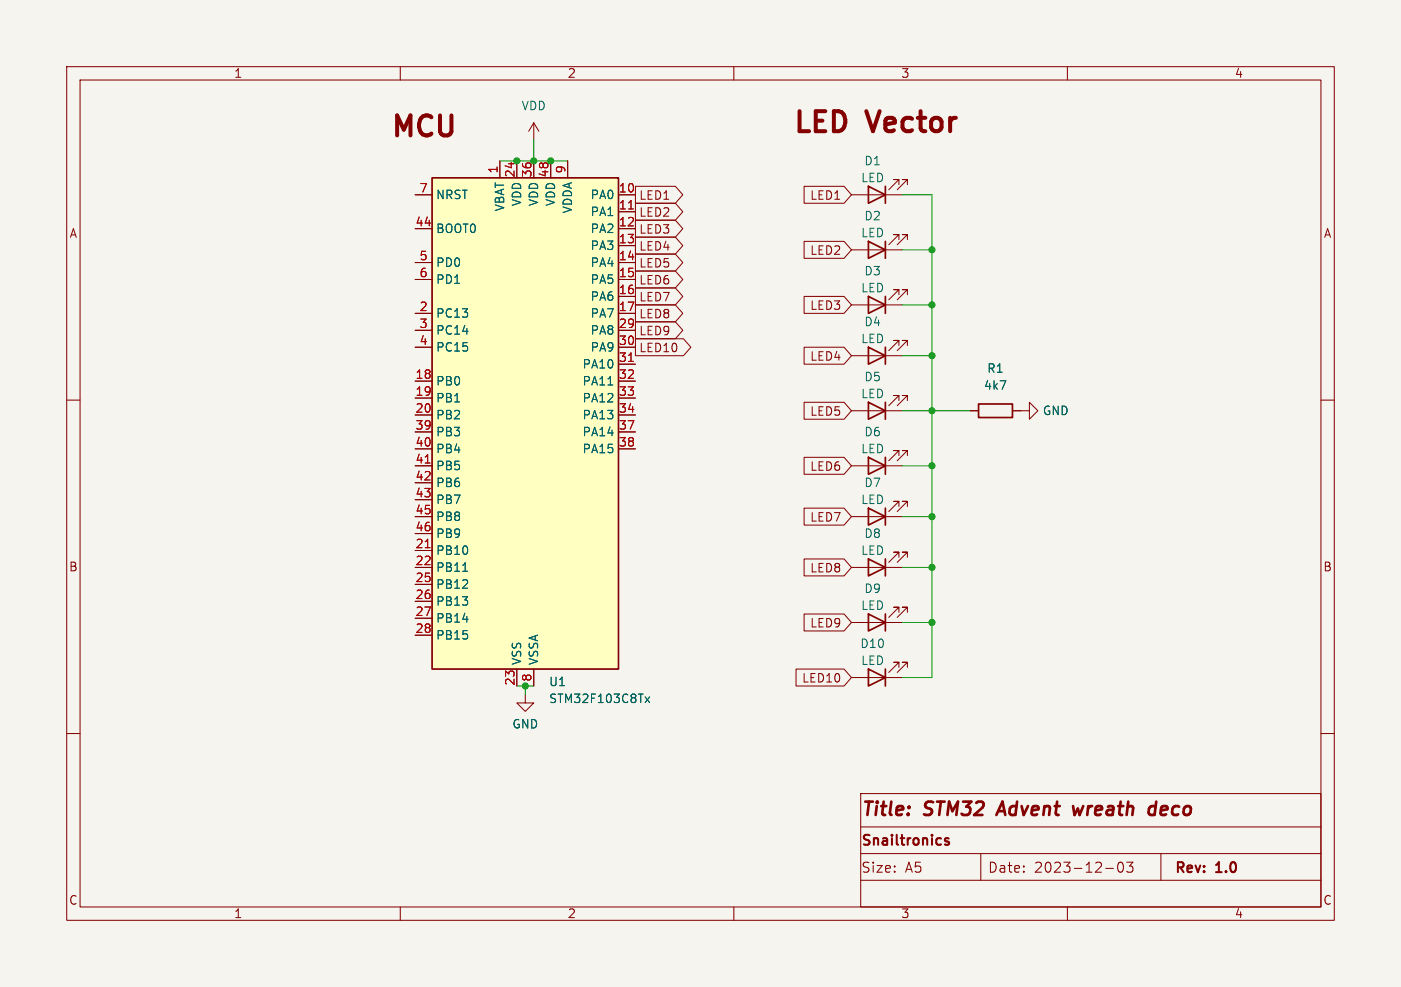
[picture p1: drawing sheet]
<svg xmlns="http://www.w3.org/2000/svg" width="210mm" height="148mm" viewBox="0 0 210 148" stroke-linecap="round" stroke-linejoin="round" font-family="sans-serif">
<path d="M0 0h210v148h-210z" fill="#f5f4ef" stroke="#f5f4ef" stroke-width=".15"/>
<g fill="none" stroke="#840000" stroke-width=".15">
<path d="M10 10h190v128h-190zM12 12h186v124h-186zM60 10v2M80 18.4l-.8 1.3M80 18.4v2.6M80 18.4l.8 1.3M110 10v2M160 10v2M62.2 29.2h2.6M62.2 34.3h2.6M62.2 39.4h2.6M74.9 24.1v2.6"/>
<path d="M77.5 24.1v2.6M80 24.1v2.6M82.5 24.1v2.6M85.1 24.1v2.6M92.7 29.2h2.5M92.7 31.8h2.5M92.7 34.3h2.5M92.7 36.8h2.5M92.7 39.4h2.5M95.2 30.5h6l1.2 1.3-1.2 1.2h-6zM95.2 38.1h6l1.2 1.3-1.2 1.2h-6zM95.2 33h6l1.2 1.3-1.2 1.3h-6z"/>
<path d="M95.2 27.9h6l1.2 1.3-1.2 1.3h-6zM95.2 35.6h6l1.2 1.2-1.2 1.3h-6zM120.5 36.2h6l1.1 1.3-1.1 1.2h-6zM120.5 27.9h6l1.1 1.3-1.1 1.3h-6zM127.6 29.2h7.7M127.6 37.5h7.7M134.7 27.7v-.8h-.7h.7l-1.5 1.5M134.7 35.9v-.7h-.7h.7l-1.5 1.5M136 27.7v-.8h-.7h.7l-1.5 1.5M136 35.9v-.7h-.7h.7l-1.5 1.5M10 60h2M62.2 41.9h2.6"/>
<path d="M62.2 47h2.6M62.2 57.2h2.6M62.2 59.7h2.6M62.2 49.5h2.6M62.2 52.1h2.6M92.7 41.9h2.5M92.7 44.5h2.5M92.7 47h2.5M92.7 57.2h2.5M92.7 59.7h2.5M92.7 49.5h2.5M92.7 52.1h2.5"/>
<path d="M92.7 54.6h2.5M95.2 50.8h7.3l1.1 1.3-1.1 1.2h-7.3zM95.2 43.2h6l1.2 1.3-1.2 1.2h-6zM95.2 40.6h6l1.2 1.3-1.2 1.3h-6zM95.2 45.7h6l1.2 1.3-1.2 1.3h-6zM95.2 48.3h6l1.2 1.2-1.2 1.3h-6zM120.5 52.1h6l1.1 1.2-1.1 1.3h-6zM120.5 44.4h6l1.1 1.3-1.1 1.3h-6zM127.6 53.3h7.7M127.6 45.7h7.7M134.7 51.8v-.7h-.7h.7l-1.5 1.5M134.7 44.2v-.8h-.7h.7l-1.5 1.6"/>
<path d="M136 51.8v-.7h-.7h.7l-1.5 1.5M136 44.2v-.8h-.7h.7l-1.5 1.6M198 60h2M62.2 77.5h2.6M62.2 69.9h2.6M62.2 62.2h2.6M62.2 64.8h2.6M62.2 67.3h2.6M62.2 72.4h2.6M62.2 74.9h2.6M92.7 62.2h2.5M92.7 64.8h2.5"/>
<path d="M92.7 67.3h2.5M120.5 68.6h6l1.1 1.3-1.1 1.2h-6zM120.5 76.2h6l1.1 1.3-1.1 1.2h-6zM120.5 60.3h6l1.1 1.3-1.1 1.3h-6zM127.6 77.5h7.7M127.6 61.6h7.7M127.6 69.9h7.7M134.7 75.9v-.7h-.7h.7l-1.5 1.5M134.7 60.1v-.8h-.7h.7l-1.5 1.5M134.7 68.3v-.7h-.7h.7l-1.5 1.5M136 75.9v-.7h-.7h.7l-1.5 1.5M136 60.1v-.8h-.7h.7l-1.5 1.5"/>
<path d="M136 68.3v-.7h-.7h.7l-1.5 1.5M145.4 61.6h1.3M151.8 61.6h2.5v-1.3l1.3 1.3-1.3 1.3v-1.3M62.2 85.1h2.6M62.2 82.6h2.6M62.2 87.6h2.6M62.2 90.2h2.6M62.2 92.7h2.6M62.2 95.3h2.6M62.2 80h2.6M120.5 83.8h6l1.1 1.3-1.1 1.3h-6zM120.5 92.1h6l1.1 1.2-1.1 1.3h-6z"/>
<path d="M127.6 85.1h7.7M127.6 93.3h7.7M134.7 83.6v-.8h-.7h.7l-1.5 1.5M134.7 91.8v-.7h-.7h.7l-1.5 1.5M136 83.6v-.8h-.7h.7l-1.5 1.5M136 91.8v-.7h-.7h.7l-1.5 1.5M10 110h2M77.5 100.3v2.6M78.7 104.1v1.3h1.3l-1.3 1.3-1.2-1.3h1.2M80 100.3v2.6M119.3 100.3h7.2l1.1 1.3-1.1 1.3h-7.2zM127.6 101.6h7.7"/>
<path d="M129 119h69v17h-69zM134.7 100.1v-.8h-.7h.7l-1.5 1.5M136 100.1v-.8h-.7h.7l-1.5 1.5M198 110h2M60 136v2M110 136v2M129 124h69M129 128h69M129 132h69M147 128v4M160 136v2M165.8 130.2h1.1"/>
<path d="M167.8 129.4l.2-.1a.94 .94 0 0 1 0 1.5h-.1a1 1 0 0 1-.1-1.4zM168.9 129.3h.9l-.5 .6a.41 .41 0 0 1 .5 .2v.4l-.1 .2-.6 .1-.2-.2M174 128v4"/>
</g>
<path d="M150.3 120.2l-.9 2M162.4 120.9l-.6 1.3-.2-.9-.5 .9M172.5 121l.2-.1 .5 .1M173.1 122.1l-.6 .1M173.3 120.2l-.2 2" fill="none" stroke="#840000" stroke-width=".4"/>
<path d="M142.2 125.8l-.4-.1-.2 .2 .1 .2 .5 .2v.3h-.6" fill="none" stroke="#840000" stroke-width=".3"/>
<g fill="none" stroke="#840000" stroke-width=".25">
<path d="M64.8 26.7h27.9v73.6h-27.9zM130.2 27.9l2.5 1.3-2.5 1.3zM130.2 36.2l2.5 1.3-2.5 1.2zM132.7 27.9v2.6M132.7 36.2v2.5M130.2 52.1l2.5 1.2-2.5 1.3zM130.2 44.5l2.5 1.2-2.5 1.3zM132.7 44.5v2.5M132.7 52.1v2.5M130.2 76.2l2.5 1.3-2.5 1.2zM130.2 60.3l2.5 1.3-2.5 1.3zM130.2 68.6l2.5 1.3-2.5 1.2z"/>
<path d="M132.7 60.3v2.6M132.7 68.6v2.5M132.7 76.2v2.5M146.7 60.6h5.1v2h-5.1zM130.2 83.8l2.5 1.3-2.5 1.3zM130.2 92.1l2.5 1.2-2.5 1.3zM132.7 83.8v2.6M132.7 92.1v2.5M130.2 100.3l2.5 1.3-2.5 1.3zM132.7 100.3v2.6"/>
</g>
<path d="M64.8 26.7h27.9v73.6h-27.9z" fill="#ffffc2" stroke="#ffffc2" stroke-width=".15"/>
<path d="M94.2 31.3h.7M94.2 54.2h.7M63.7 69.4h.8M63.7 82.1h.8" fill="none" stroke="#a90000" stroke-width=".15"/>
<path d="M91.1 57.7h.8M69.4 85.7h.7M96.7 104.5l.7 .9M97.4 104.5l-.7 .9" fill="none" stroke="#006464" stroke-width=".15"/>
<g fill="none" stroke="#009600" stroke-width=".15">
<path d="M74.9 24.1h10.2M80 21v3.1M135.3 29.2h4.4v72.4h-4.4M135.3 37.5h4.4M135.3 45.7h4.4M135.3 53.3h4.4M135.3 77.5h4.4M135.3 61.6h10.1M135.3 69.9h4.4M135.3 93.3h4.4M135.3 85.1h4.4M77.5 102.9h2.5"/>
<path d="M78.7 102.9v1.2"/>
</g>
<g fill="#009600" stroke="#009600" stroke-width=".15">
<circle cx="139.7" cy="45.7" r=".46"/>
<circle cx="139.7" cy="37.5" r=".46"/>
<circle cx="139.7" cy="53.3" r=".46"/>
<circle cx="139.7" cy="85.1" r=".46"/>
<circle cx="139.7" cy="61.6" r=".46"/>
<circle cx="139.7" cy="69.9" r=".46"/>
<circle cx="139.7" cy="93.3" r=".46"/>
<circle cx="139.7" cy="77.5" r=".46"/>
<circle cx="82.5" cy="24.1" r=".46"/>
<circle cx="80" cy="24.1" r=".46"/>
<circle cx="77.5" cy="24.1" r=".46"/>
<circle cx="78.7" cy="102.9" r=".46"/>
</g>
<g font-size="4.2" fill="#840000">
<text x="58.4" y="20.7">MCU</text>
<text x="118.7" y="20.1">LED</text>
<text x="130.4" y="20.1">Vector</text>
</g>
<g font-size="2.8" fill="#840000">
<text x="129" y="122.9">Title:</text>
<text x="138.7" y="122.9">STM32</text>
<text x="150.5" y="122.9">Advent</text>
<text x="162.6" y="122.9">wreath</text>
<text x="174.7" y="122.9">deco</text>
</g>
<g font-size="2.1" fill="#840000">
<text x="129" y="131.1">Size:</text>
<text x="129" y="127.2">Snailtronics</text>
<text x="135.7" y="131.1">A5</text>
<text x="148" y="131.1">Date:</text>
<text x="155" y="131.1">2023-12-03</text>
<text x="176" y="131.3">Rev:</text>
<text x="182.4" y="131.3">1.0</text>
</g>
<g font-size="1.8" fill="#840000">
<text x="35" y="11.9">1</text>
<text x="85" y="11.9">2</text>
<text x="135" y="11.9">3</text>
<text x="185" y="11.9">4</text>
<text x="10.3" y="35.9">A</text>
<text x="95.7" y="32.7">LED2</text>
<text x="95.7" y="35.2">LED3</text>
<text x="95.7" y="30.2">LED1</text>
<text x="121.3" y="30.2">LED1</text>
<text x="198.4" y="35.9">A</text>
<text x="95.7" y="40.3">LED5</text>
<text x="95.7" y="37.8">LED4</text>
<text x="121.3" y="38.4">LED2</text>
<text x="95.7" y="45.4">LED7</text>
<text x="95.7" y="42.9">LED6</text>
<text x="95.7" y="47.9">LED8</text>
<text x="121.3" y="46.7">LED3</text>
<text x="95.7" y="53">LED10</text>
<text x="95.7" y="50.5">LED9</text>
<text x="121.3" y="54.3">LED4</text>
<text x="121.3" y="62.5">LED5</text>
<text x="121.3" y="70.8">LED6</text>
<text x="121.3" y="78.4">LED7</text>
<text x="10.3" y="85.9">B</text>
<text x="121.3" y="86">LED8</text>
<text x="198.3" y="85.9">B</text>
<text x="121.3" y="94.3">LED9</text>
<text x="120.1" y="102.6">LED10</text>
<text x="10.3" y="135.9">C</text>
<text x="35" y="137.9">1</text>
<text x="85" y="137.9">2</text>
<text x="135" y="137.9">3</text>
<text x="185" y="137.9">4</text>
<text x="198.3" y="135.9">C</text>
</g>
<g font-size="1.8" fill="#006464">
<text x="78.1" y="16.7">VDD</text>
<text x="129" y="27.5">LED</text>
<text x="129.5" y="25">D1</text>
<text x="65.3" y="35.2">BOOT0</text>
<text x="65.3" y="30.1">NRST</text>
<text x="75.8" y="31.8" transform="rotate(-90 75.8 31.8)">VBAT</text>
<text x="78.3" y="31" transform="rotate(-90 78.3 31)">VDD</text>
<text x="80.9" y="31" transform="rotate(-90 80.9 31)">VDD</text>
<text x="83.4" y="31" transform="rotate(-90 83.4 31)">VDD</text>
<text x="86" y="32.1" transform="rotate(-90 86 32.1)">VDDA</text>
<text x="88.4" y="30.1">PA0</text>
<text x="88.4" y="32.6">PA1</text>
<text x="88.4" y="35.2">PA2</text>
<text x="129" y="35.8">LED</text>
<text x="129.5" y="33.2">D2</text>
<text x="65.3" y="40.2">PD0</text>
<text x="88.4" y="37.7">PA3</text>
<text x="88.4" y="40.2">PA4</text>
<text x="129.5" y="41.5">D3</text>
<text x="65.3" y="47.9">PC13</text>
<text x="65.3" y="42.8">PD1</text>
<text x="88.4" y="42.8">PA5</text>
<text x="88.4" y="45.3">PA6</text>
<text x="88.4" y="47.9">PA7</text>
<text x="129" y="44">LED</text>
<text x="65.3" y="50.4">PC14</text>
<text x="65.3" y="52.9">PC15</text>
<text x="88.4" y="50.4">PA8</text>
<text x="88.4" y="52.9">PA9</text>
<text x="129" y="51.7">LED</text>
<text x="129.5" y="49.1">D4</text>
<text x="65.3" y="58">PB0</text>
<text x="87.2" y="55.5">PA10</text>
<text x="87.2" y="58">PA11</text>
<text x="129" y="59.9">LED</text>
<text x="129.5" y="57.4">D5</text>
<text x="147.4" y="58.6">4k7</text>
<text x="147.9" y="56.1">R1</text>
<text x="65.3" y="60.6">PB1</text>
<text x="65.3" y="63.1">PB2</text>
<text x="65.3" y="65.6">PB3</text>
<text x="87.2" y="60.6">PA12</text>
<text x="87.2" y="63.1">PA13</text>
<text x="87.2" y="65.6">PA14</text>
<text x="129.5" y="65.6">D6</text>
<text x="156.2" y="62.5">GND</text>
<text x="65.3" y="68.2">PB4</text>
<text x="65.3" y="70.7">PB5</text>
<text x="87.2" y="68.2">PA15</text>
<text x="129" y="68.2">LED</text>
<text x="65.3" y="73.3">PB6</text>
<text x="65.3" y="75.8">PB7</text>
<text x="129" y="75.8">LED</text>
<text x="129.5" y="73.3">D7</text>
<text x="65.3" y="83.4">PB10</text>
<text x="65.3" y="78.3">PB8</text>
<text x="65.3" y="80.9">PB9</text>
<text x="129" y="83.4">LED</text>
<text x="129.5" y="80.9">D8</text>
<text x="65.3" y="86">PB11</text>
<text x="65.3" y="88.5">PB12</text>
<text x="129.5" y="89.1">D9</text>
<text x="65.3" y="91">PB13</text>
<text x="65.3" y="93.6">PB14</text>
<text x="129" y="91.7">LED</text>
<text x="65.3" y="96.1">PB15</text>
<text x="78.3" y="99.8" transform="rotate(-90 78.3 99.8)">VSS</text>
<text x="80.9" y="99.8" transform="rotate(-90 80.9 99.8)">VSSA</text>
<text x="128.9" y="97.4">D10</text>
<text x="129" y="99.9">LED</text>
<text x="82.2" y="103.1">U1</text>
<text x="82.2" y="105.6">STM32F103C8Tx</text>
<text x="76.7" y="109.4">GND</text>
</g>
<g font-size="1.8" fill="#a90000">
<text x="62.8" y="29">7</text>
<text x="74.7" y="26.1" transform="rotate(-90 74.7 26.1)">1</text>
<text x="77.2" y="26.7" transform="rotate(-90 77.2 26.7)">24</text>
<text x="79.8" y="26.7" transform="rotate(-90 79.8 26.7)">36</text>
<text x="82.3" y="26.7" transform="rotate(-90 82.3 26.7)">48</text>
<text x="84.8" y="26.1" transform="rotate(-90 84.8 26.1)">9</text>
<text x="92.7" y="29">10</text>
<text x="62.2" y="34">44</text>
<text x="92.7" y="31.5">11</text>
<text x="92.7" y="34">12</text>
<text x="62.8" y="39.1">5</text>
<text x="62.8" y="41.7">6</text>
<text x="92.7" y="36.6">13</text>
<text x="92.7" y="39.1">14</text>
<text x="92.7" y="41.7">15</text>
<text x="62.8" y="46.7">2</text>
<text x="92.7" y="44.2">16</text>
<text x="92.7" y="46.7">17</text>
<text x="62.8" y="49.3">3</text>
<text x="62.8" y="51.8">4</text>
<text x="92.7" y="49.3">29</text>
<text x="92.7" y="51.8">30</text>
<text x="62.2" y="56.9">18</text>
<text x="62.2" y="59.4">19</text>
<text x="92.7" y="54.4">31</text>
<text x="92.7" y="56.9">32</text>
<text x="92.7" y="59.4">33</text>
<text x="62.2" y="62">20</text>
<text x="62.2" y="64.5">39</text>
<text x="92.7" y="62">34</text>
<text x="92.7" y="64.5">37</text>
<text x="62.2" y="67.1">40</text>
<text x="62.2" y="69.6">41</text>
<text x="92.7" y="67.1">38</text>
<text x="62.2" y="72.1">42</text>
<text x="62.2" y="74.7">43</text>
<text x="62.2" y="77.2">45</text>
<text x="62.2" y="82.3">21</text>
<text x="62.2" y="79.8">46</text>
<text x="62.2" y="84.8">22</text>
<text x="62.2" y="87.4">25</text>
<text x="62.2" y="89.9">26</text>
<text x="62.2" y="92.5">27</text>
<text x="62.2" y="95">28</text>
<text x="77.2" y="102.9" transform="rotate(-90 77.2 102.9)">23</text>
<text x="79.8" y="102.3" transform="rotate(-90 79.8 102.3)">8</text>
</g>
</svg>
